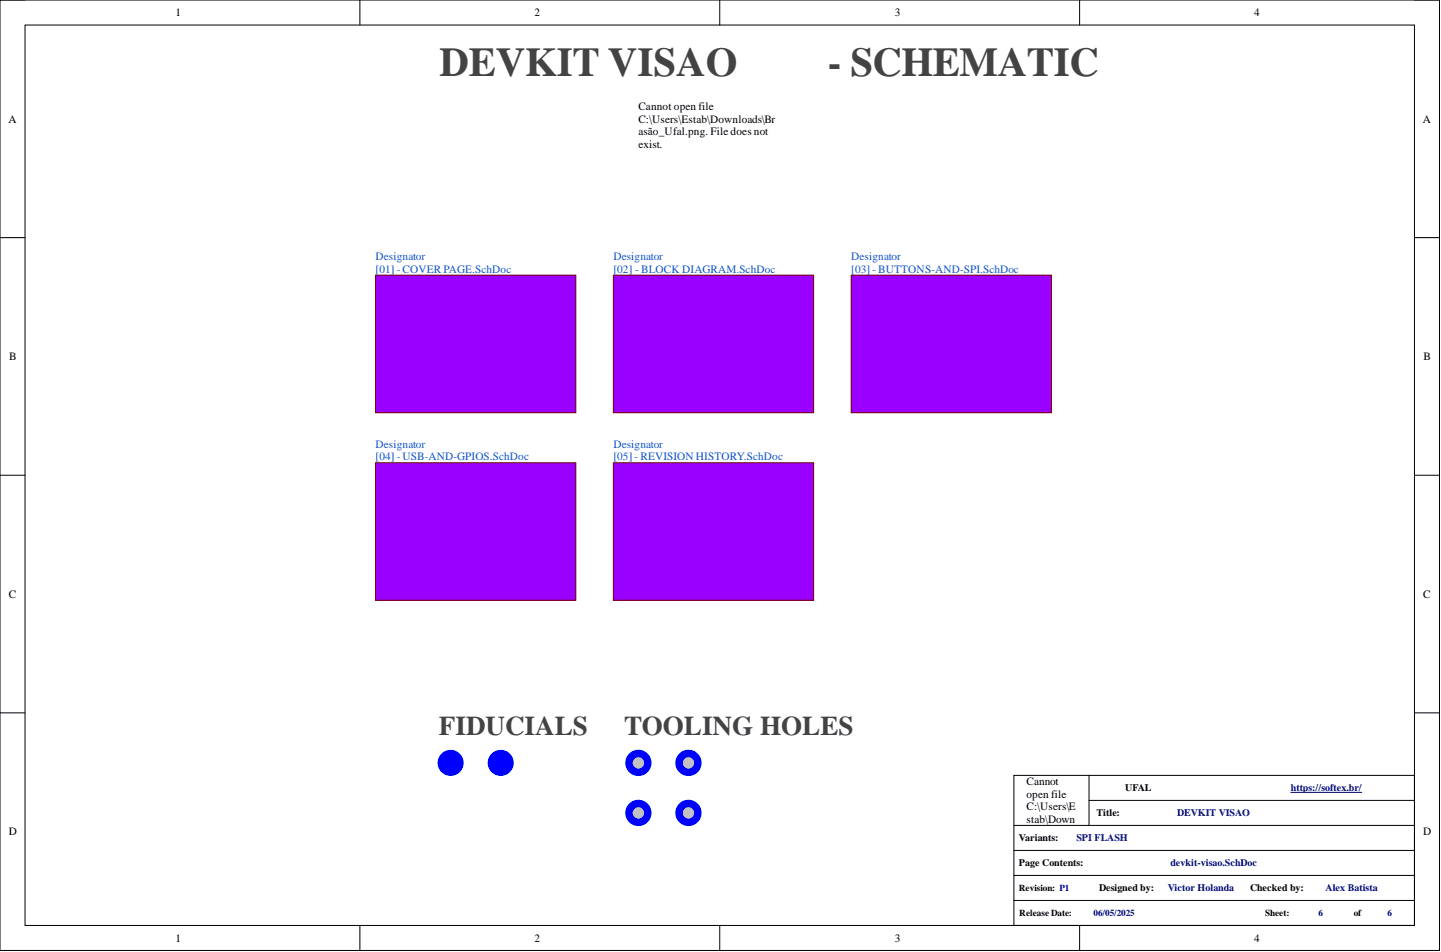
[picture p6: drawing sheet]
<svg xmlns="http://www.w3.org/2000/svg" width="292mm" height="193mm" viewBox="0 0 292 193" stroke-linecap="round" stroke-linejoin="round" font-family="sans-serif">
<g fill="none" stroke="#000" stroke-width=".2">
<path d="M0 0h291.8v192.7h-291.8zM0 0h5.1M5.1 5.1h281.6v182.5h-281.6zM72.9 0v5.1M145.9 0v5.1M218.8 0v5.1M286.7 0h5.1v5.1M0 48.2h5.1M286.7 48.2h5.1M0 96.3h5.1M286.7 96.3h5.1M0 144.5h5.1"/>
<path d="M205.5 157.2h81.2v30.4h-81.2zM220.7 157.2v10.1M286.7 144.5h5.1M205.5 167.3h81.2M205.5 172.4h81.2M205.5 177.4h81.2M220.7 162.2h66M72.9 187.6v5.1M145.9 187.6v5.1M205.5 182.5h81.2M218.8 187.6v5.1M291.8 187.6v5.1"/>
</g>
<path d="M261.7 160.6h14.3" fill="none" stroke="#000080" stroke-width=".2"/>
<path d="M124.3 55.8h40.6v27.9h-40.6z" fill-rule="evenodd" fill="#90f"/>
<path d="M124.3 55.8h40.6v27.9h-40.6z" fill="none" stroke="#800000" stroke-width=".2"/>
<path d="M76.1 55.8h40.6v27.9h-40.6z" fill-rule="evenodd" fill="#90f"/>
<path d="M76.1 55.8h40.6v27.9h-40.6z" fill="none" stroke="#800000" stroke-width=".2"/>
<path d="M76.1 93.8h40.6v27.9h-40.6z" fill-rule="evenodd" fill="#90f"/>
<path d="M76.1 93.8h40.6v27.9h-40.6z" fill="none" stroke="#800000" stroke-width=".2"/>
<path d="M124.3 93.8h40.6v27.9h-40.6z" fill-rule="evenodd" fill="#90f"/>
<path d="M124.3 93.8h40.6v27.9h-40.6z" fill="none" stroke="#800000" stroke-width=".2"/>
<path d="M172.5 55.8h40.6v27.9h-40.6z" fill-rule="evenodd" fill="#90f"/>
<path d="M172.5 55.8h40.6v27.9h-40.6z" fill="none" stroke="#800000" stroke-width=".2"/>
<circle cx="91.3" cy="154.6" r="2.54" fill="#00f"/>
<circle cx="91.3" cy="154.6" r="2.54" fill="none" stroke="#00f" stroke-width=".2"/>
<circle cx="101.5" cy="154.6" r="2.54" fill="#00f"/>
<circle cx="101.5" cy="154.6" r="2.54" fill="none" stroke="#00f" stroke-width=".2"/>
<circle cx="129.4" cy="154.6" r="2.54" fill="#00f"/>
<circle cx="129.4" cy="154.6" r="2.54" fill="none" stroke="#00f" stroke-width=".25"/>
<circle cx="129.4" cy="154.6" r="1.27" fill="#c0c0c0"/>
<circle cx="129.4" cy="154.6" r="1.27" fill="none" stroke="#00f" stroke-width=".2"/>
<circle cx="139.6" cy="154.6" r="2.54" fill="#00f"/>
<circle cx="139.6" cy="154.6" r="2.54" fill="none" stroke="#00f" stroke-width=".25"/>
<circle cx="139.6" cy="154.6" r="1.27" fill="#c0c0c0"/>
<circle cx="139.6" cy="154.6" r="1.27" fill="none" stroke="#00f" stroke-width=".2"/>
<circle cx="129.4" cy="164.8" r="2.54" fill="#00f"/>
<circle cx="129.4" cy="164.8" r="2.54" fill="none" stroke="#00f" stroke-width=".25"/>
<circle cx="129.4" cy="164.8" r="1.27" fill="#c0c0c0"/>
<circle cx="129.4" cy="164.8" r="1.27" fill="none" stroke="#00f" stroke-width=".2"/>
<circle cx="139.6" cy="164.8" r="2.54" fill="#00f"/>
<circle cx="139.6" cy="164.8" r="2.54" fill="none" stroke="#00f" stroke-width=".25"/>
<circle cx="139.6" cy="164.8" r="1.27" fill="#c0c0c0"/>
<circle cx="139.6" cy="164.8" r="1.27" fill="none" stroke="#00f" stroke-width=".2"/>
<g font-size="8.3" fill="#434343">
<text x="89.1" y="15.5">DEVKIT VISAO</text>
<text x="167.8" y="15.5">- SCHEMATIC</text>
</g>
<g font-size="5.5" fill="#434343">
<text x="89" y="148.9">FIDUCIALS</text>
<text x="126.5" y="148.9">TOOLING HOLES</text>
</g>
<g font-size="2.3">
<text x="35.6" y="3.3">1</text>
<text x="108.3" y="3.3">2</text>
<text x="181.4" y="3.3">3</text>
<text x="254.2" y="3.3">4</text>
<text x="129.4" y="22.3">Cannot open file</text>
<text x="1.7" y="24.8">A</text>
<text x="129.4" y="24.8">C:\Users\Estab\Downloads\Br</text>
<text x="129.4" y="27.4">asão_Ufal.png. File does not</text>
<text x="129.4" y="29.9">exist.</text>
<text x="288.4" y="24.8">A</text>
<text x="1.9" y="73">B</text>
<text x="288.6" y="73">B</text>
<text x="1.8" y="121.2">C</text>
<text x="288.5" y="121.2">C</text>
<text x="208.1" y="159.2">Cannot</text>
<text x="208.1" y="161.7">open file</text>
<text x="208.1" y="164.3">C:\Users\E</text>
<text x="208.1" y="166.8">stab\Down</text>
<text x="1.8" y="169.3">D</text>
<text x="208.1" y="169.3">loads\Bras</text>
<text x="208.1" y="171.9">ão_Ufal.p</text>
<text x="288.5" y="169.3">D</text>
<text x="208.1" y="174.4">ng. File</text>
<text x="208.1" y="176.9">does not</text>
<text x="208.1" y="179.5">exist.</text>
<text x="35.6" y="190.9">1</text>
<text x="108.3" y="190.9">2</text>
<text x="181.4" y="190.9">3</text>
<text x="254.2" y="190.9">4</text>
</g>
<g font-size="2.3" fill="#15c">
<text x="76.1" y="52.7">Designator</text>
<text x="124.3" y="52.7">Designator</text>
<text x="172.5" y="52.7">Designator</text>
<text x="76.1" y="55.3">[01] - COVER PAGE.SchDoc</text>
<text x="124.3" y="55.3">[02] - BLOCK DIAGRAM.SchDoc</text>
<text x="172.5" y="55.3">[03] - BUTTONS-AND-SPI.SchDoc</text>
<text x="76.1" y="90.8">Designator</text>
<text x="76.1" y="93.3">[04] - USB-AND-GPIOS.SchDoc</text>
<text x="124.3" y="90.8">Designator</text>
<text x="124.3" y="93.3">[05] - REVISION HISTORY.SchDoc</text>
</g>
<g font-size="2">
<text x="228.1" y="160.4">UFAL</text>
<text x="222.3" y="165.5">Title:</text>
<text x="206.5" y="170.5">Variants:</text>
<text x="206.5" y="175.6">Page Contents:</text>
<text x="222.8" y="180.7">Designed by:</text>
<text x="253.4" y="180.7">Checked by:</text>
</g>
<g font-size="2" fill="#000080">
<text x="261.7" y="160.4">https://softex.br/</text>
<text x="238.6" y="165.5">DEVKIT VISAO</text>
<text x="218.2" y="170.5">SPI FLASH</text>
<text x="237.2" y="175.6">devkit-visao.SchDoc</text>
<text x="236.7" y="180.7">Victor Holanda</text>
<text x="268.7" y="180.7">Alex Batista</text>
</g>
<g font-size="1.9">
<text x="206.5" y="180.6">Revision: P1</text>
<text x="206.6" y="185.6">Release Date:</text>
<text x="256.4" y="185.6">Sheet:</text>
<text x="274.5" y="185.6">of</text>
</g>
<g font-size="1.9" fill="#000080">
<text x="221.7" y="185.6">06/05/2025</text>
<text x="267.3" y="185.6">6</text>
<text x="281.2" y="185.6">6</text>
</g>
</svg>
